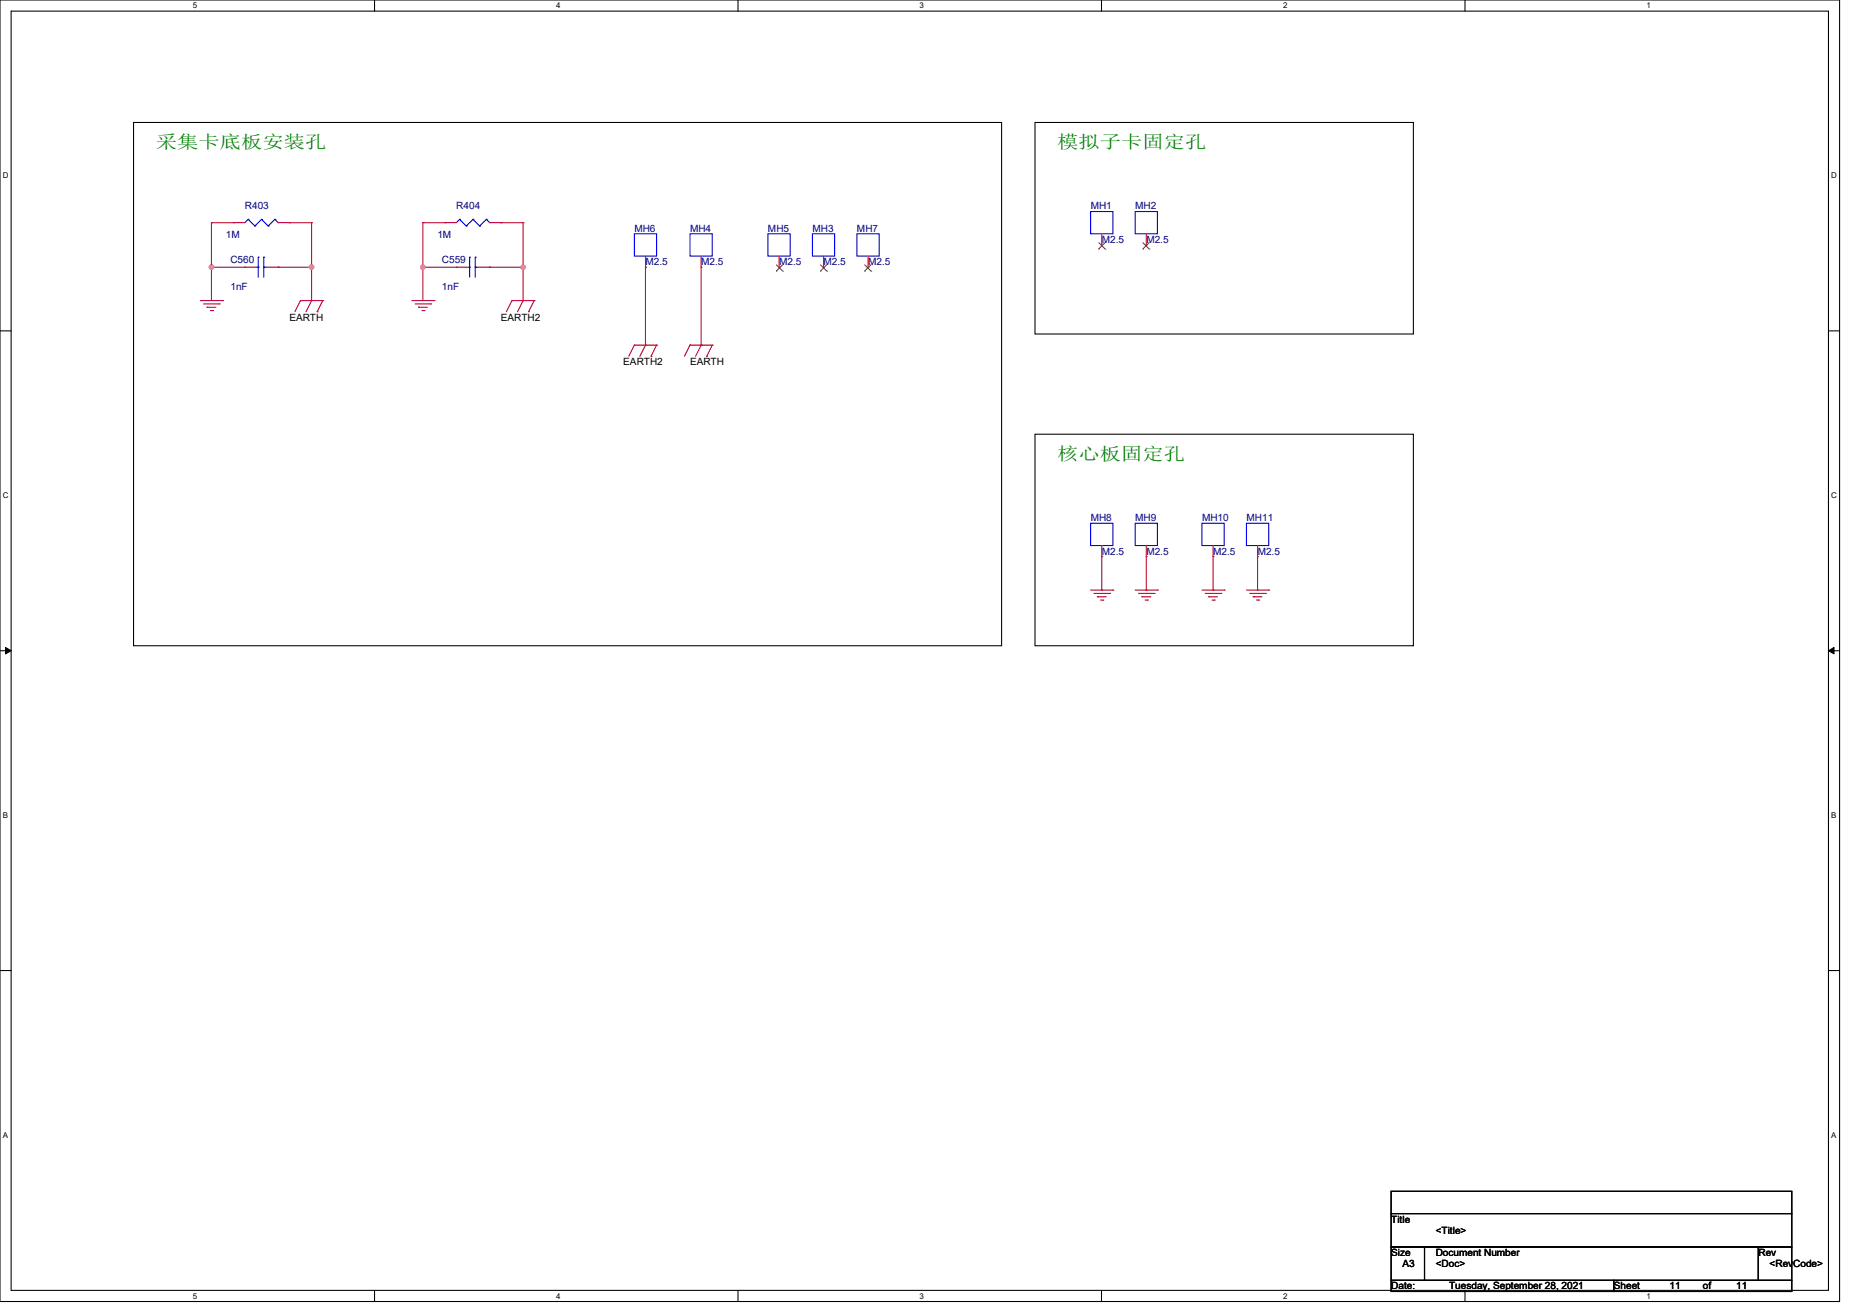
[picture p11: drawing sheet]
<svg xmlns="http://www.w3.org/2000/svg" width="297mm" height="210mm" viewBox="0 0 297 210" stroke-linecap="round" stroke-linejoin="round" font-family="sans-serif">
<path d="M0 0h293.9v207.8h-293.9zM1.8 1.8h290.3v204.3h-290.3z" fill="none" stroke="#000" stroke-width=".17"/>
<g fill="#fff">
<path d="M30.8 .2h.7v1.4h-.7z"/>
<path d="M30.8 206.2h.7v1.5h-.7z"/>
</g>
<path d="M59.8 0v1.8M59.8 206.1v1.7" fill="none" stroke="#000" stroke-width=".17"/>
<g fill="#fff">
<path d="M88.9 .2h.7v1.4h-.7z"/>
<path d="M88.9 206.2h.7v1.5h-.7z"/>
</g>
<path d="M117.9 0v1.8M117.9 206.1v1.7" fill="none" stroke="#000" stroke-width=".17"/>
<g fill="#fff">
<path d="M146.9 .2h.7v1.4h-.7z"/>
<path d="M146.9 206.2h.7v1.5h-.7z"/>
</g>
<path d="M176 0v1.8M176 206.1v1.7" fill="none" stroke="#000" stroke-width=".17"/>
<g fill="#fff">
<path d="M205 .2h.7v1.4h-.7z"/>
<path d="M205 206.2h.7v1.5h-.7z"/>
</g>
<path d="M234.1 0v1.8M234.1 206.1v1.7" fill="none" stroke="#000" stroke-width=".17"/>
<g fill="#fff">
<path d="M263.1 .2h.7v1.4h-.7z"/>
<path d="M263.1 206.2h.7v1.5h-.7z"/>
<path d="M.4 27.3h1v1.4h-1z"/>
<path d="M292.6 27.3h.9v1.4h-.9z"/>
<path d="M.4 78.4h1v1.4h-1z"/>
<path d="M292.6 78.4h.9v1.4h-.9z"/>
</g>
<path d="M0 52.8h1.8M292.1 52.8h1.8" fill="none" stroke="#000" stroke-width=".17"/>
<g fill="#fff">
<path d="M.4 129.4h.9v1.5h-.9z"/>
<path d="M292.6 129.4h.8v1.5h-.8z"/>
</g>
<path d="M0 103.9h1.8M292.1 103.9h1.8" fill="none" stroke="#000" stroke-width=".17"/>
<path d="M.9 103.4l.9 .5-.9 .5zM292.1 103.9l.9-.5v1z" fill="#000" stroke="#000" stroke-width=".16"/>
<g fill="#fff">
<path d="M.4 180.5h.9v1.4h-.9z"/>
<path d="M292.6 180.5h.8v1.4h-.8z"/>
</g>
<path d="M21.3 19.6h138.7v83.5h-138.7zM165.4 19.6h60.4v33.7h-60.4zM165.4 69.3h60.4v33.8h-60.4zM0 155h1.8M292.1 155h1.8M222.2 190.2h64.1v3.6h-64.1zM222.2 193.8h64.1v5.3h-64.1zM222.2 199.1h5.4v5.4h-5.4zM227.6 199.1h53.3v5.4h-53.3zM280.9 199.1h5.4v5.4h-5.4zM222.2 204.5h35.6v1.7h-35.6zM257.8 204.5h28.5v1.7h-28.5z" fill="none" stroke="#000" stroke-width=".17"/>
<g fill="none" stroke="#f00" stroke-width=".17">
<path d="M37.3 35.6h.1M37.3 35.6h1.8M44.4 35.6h1.8M46.2 35.6h.1M71.1 35.6h.1M71.1 35.6h1.8M78.2 35.6h1.8M80 35.6h.1M176 39.1h.1M176 37.3v1.8M183.1 39.1h.1M183.1 37.3v1.8"/>
<path d="M32 48h3.6M32.5 48.5h2.5M33.1 49.1h.1M33.1 49.1h1.4M33.6 49.6h.4M34 49.6h.1M35 48.5h.1M35.6 48h.1M39.1 42.7h.1M39.1 42.7h1.8M42.7 42.7h1.7M44.4 42.7h.1"/>
<path d="M48 48h.1M48 48l-.9 1.8M48 48h3.6M49.8 48h.1M49.8 48l-.9 1.8M50.7 49.8h.1M51.6 48h.1M51.6 48l-.9 1.8M65.8 48h3.5M66.3 48.5h2.5M66.9 49.1h.1M66.9 49.1h1.4"/>
<path d="M67.4 49.6h.3M67.7 49.6h.1M68.8 48.5h.1M69.3 48h.1M72.9 42.7h.1M72.9 42.7h1.8M76.5 42.7h1.7M78.2 42.7h.1M81.8 48h.1M81.8 48h3.5M81.8 48l-.9 1.8M83.6 48h.1"/>
<path d="M83.6 48l-.9 1.8M84.5 49.8h.1M85.3 48h.1M85.3 48l-.8 1.8M101.3 55.1h.1M101.3 55.1h3.6M101.3 55.1l-.8 1.8M103.1 55.1h.1M103.1 42.7h.1M103.1 55.1l-.9 1.8M103.1 40.9v1.8M104 56.9h.1"/>
<path d="M104.9 55.1h.1M104.9 55.1l-.9 1.8M110.2 55.1h.1M110.2 55.1l-.9 1.8M110.2 55.1h3.6M112 55.1h.1M112 42.7h.1M112 55.1l-.9 1.8M112 40.9v1.8M112.9 56.9h.1M113.8 55.1h.1M113.8 55.1l-.9 1.8"/>
<path d="M124.5 42.7h.1M124.5 40.9v1.8M131.6 42.7h.1M131.6 40.9v1.8M138.7 42.7h.1M138.7 40.9v1.8M174.2 94.2h3.6M174.8 94.8h2.5M175.3 95.3h.1M175.3 95.3h1.4M175.8 95.8h.4M176 88.9h.1"/>
<path d="M176 87.1v1.8M176.2 95.8h.1M177.3 94.8h.1M177.8 94.2h.1M181.4 94.2h3.5M181.9 94.8h2.5M182.4 95.3h.1M182.4 95.3h1.4M183 95.8h.3M183.1 88.9h.1M183.1 87.1v1.8M183.3 95.8h.1"/>
<path d="M184.4 94.8h.1M184.9 94.2h.1M192 94.2h3.6M192.6 94.8h2.5M193.1 95.3h.1M193.1 95.3h1.4M193.6 95.8h.4M193.8 88.9h.1M193.8 87.1v1.8M194 95.8h.1M195.1 94.8h.1M195.6 94.2h.1"/>
<path d="M199.1 94.2h3.6M199.7 94.8h2.5M200.2 95.3h.1M200.2 95.3h1.4M200.7 95.8h.4M200.9 88.9h.1M200.9 87.1v1.8M201.1 95.8h.1M202.2 94.8h.1M202.7 94.2h.1"/>
</g>
<g fill="none" stroke="#00f" stroke-width=".17">
<path d="M39.6 35h.1M39.6 35l-.5 .6M39.6 35l1.1 1.1M40.7 36.1h.1M41.8 35h.1M41.8 35l-1.1 1.1M41.8 35l1.1 1.1M42.9 36.1h.1M43.9 35h.1M43.9 35l-1 1.1M43.9 35l.5 .6M44.4 35.6h.1"/>
<path d="M73.4 35h.1M73.4 35l-.5 .6M73.4 35l1.1 1.1M74.5 36.1h.1M75.6 35h.1M75.6 35l-1.1 1.1M75.6 35l1 1.1M76.6 36.1h.1M77.7 35h.1M77.7 35l-1.1 1.1M77.7 35l.5 .6M78.2 35.6h.1"/>
<path d="M101.3 37.3h3.6v3.6h-3.6zM110.2 37.3h3.6v3.6h-3.6zM122.7 37.3h3.5v3.6h-3.5zM129.8 37.3h3.5v3.6h-3.5zM136.9 37.3h3.6v3.6h-3.6zM174.2 33.8h3.6v3.5h-3.6zM181.4 33.8h3.5v3.5h-3.5zM40.9 42.7h.4M41.3 42.7h.1M41.3 41.1h.1M41.3 41.1v3.2M42.1 41.1h.1"/>
<path d="M42.1 42.7h.1M42.1 42.7h.6M42.1 41.1v3.2M74.7 42.7h.3M75 42.7h.1M75 41.1h.1M75 41.1v3.2M75.9 41.1h.1M75.9 42.7h.1M75.9 42.7h.6M75.9 41.1v3.2M174.2 83.6h3.6v3.5h-3.6z"/>
<path d="M181.4 83.6h3.5v3.5h-3.5zM192 83.6h3.6v3.5h-3.6zM199.1 83.6h3.6v3.5h-3.6z"/>
</g>
<g fill="none" stroke="#804000" stroke-width=".16">
<path d="M175.5 39.8h.1M175.5 38.7l1.1 1.1M176.6 39.8h.1M176.6 38.7l-1.1 1.1M182.6 39.8h.1M182.6 38.7l1 1.1M183.6 39.8h.1M183.6 38.7l-1 1.1M124 43.3h.1M124 42.3l1.1 1M125.1 43.3h.1M125.1 42.3l-1.1 1"/>
<path d="M131.1 43.3h.1M131.1 42.3l1 1M132.1 43.3h.1M132.1 42.3l-1 1M138.1 43.3h.1M138.1 42.3l1.1 1M139.2 43.3h.1M139.2 42.3l-1.1 1"/>
</g>
<g fill="none" stroke="#800040" stroke-width=".17">
<path d="M33.8 35.6h.1M33.8 35.6v12.4M33.8 35.6h3.5M46.2 35.6h.1M46.2 35.6h3.6M49.8 35.6h.1M49.8 35.6v12.4M67.6 35.6h.1M67.6 35.6h3.5M67.6 35.6v12.4M80 35.6h.1M80 35.6h3.6"/>
<path d="M83.6 35.6h.1M83.6 35.6v12.4M33.8 42.7h.1M33.8 42.7h5.3M44.4 42.7h.1M44.4 42.7h5.4M49.8 42.7h.1M67.6 42.7h.1M67.6 42.7h5.3M78.2 42.7h.1M78.2 42.7h5.4M83.6 42.7h.1"/>
<path d="M103.1 42.7h.1M103.1 42.7v12.4M112 55.1h.1M112 42.7v12.4M176 94.2h.1M176 88.9v5.3M183.1 94.2h.1M183.1 88.9v5.3M193.8 94.2h.1M193.8 88.9v5.3M200.9 94.2h.1M200.9 88.9v5.3"/>
</g>
<g fill="#f0f" stroke="#f0f" stroke-width=".17">
<circle cx="33.8" cy="42.7" r=".35"/>
<circle cx="49.8" cy="42.7" r=".35"/>
<circle cx="83.6" cy="42.7" r=".35"/>
<circle cx="67.6" cy="42.7" r=".35"/>
</g>
<g font-size="2.8" fill="#008000">
<text x="24.9" y="23.7">采集卡底板安装孔</text>
<text x="168.9" y="23.7">模拟子卡固定孔</text>
<text x="168.9" y="73.5">核心板固定孔</text>
</g>
<g font-size="1.6" fill="#000080">
<text x="39.1" y="33.4">R403</text>
<text x="72.9" y="33.4">R404</text>
<text x="174.3" y="33.4">MH1</text>
<text x="181.4" y="33.4">MH2</text>
<text x="36.1" y="38.1">1M</text>
<text x="36.8" y="42">C560</text>
<text x="69.9" y="38.1">1M</text>
<text x="70.6" y="42">C559</text>
<text x="101.4" y="37">MH6</text>
<text x="110.2" y="37">MH4</text>
<text x="122.7" y="37">MH5</text>
<text x="129.8" y="37">MH3</text>
<text x="136.9" y="37">MH7</text>
<text x="176" y="38.8">M2.5</text>
<text x="183.1" y="38.8">M2.5</text>
<text x="36.8" y="46.2">1nF</text>
<text x="70.6" y="46.2">1nF</text>
<text x="103.1" y="42.3">M2.5</text>
<text x="112" y="42.3">M2.5</text>
<text x="124.5" y="42.3">M2.5</text>
<text x="131.6" y="42.3">M2.5</text>
<text x="138.7" y="42.3">M2.5</text>
<text x="174.3" y="83.2">MH8</text>
<text x="181.4" y="83.2">MH9</text>
<text x="192" y="83.2">MH10</text>
<text x="199.2" y="83.2">MH11</text>
<text x="176" y="88.6">M2.5</text>
<text x="183.1" y="88.6">M2.5</text>
<text x="193.8" y="88.6">M2.5</text>
<text x="200.9" y="88.6">M2.5</text>
</g>
<g font-size="1.6">
<text x="46.2" y="51.2">EARTH</text>
<text x="80" y="51.2">EARTH2</text>
<text x="99.6" y="58.3">EARTH2</text>
<text x="110.2" y="58.3">EARTH</text>
<text x="222.3" y="195.2">Title</text>
<text x="229.4" y="197">&lt;Title&gt;</text>
<text x="222.3" y="200.6">Size</text>
<text x="224" y="202.4">A3</text>
<text x="229.4" y="200.6">Document Number</text>
<text x="229.4" y="202.4">&lt;Doc&gt;</text>
<text x="280.9" y="200.6">Rev</text>
<text x="282.7" y="202.4">&lt;RevCode&gt;</text>
<text x="222.3" y="205.9">Date:</text>
<text x="231.5" y="205.9">Tuesday, September 28, 2021</text>
<text x="257.8" y="205.9">Sheet</text>
<text x="266.7" y="205.9">11</text>
<text x="272.1" y="205.9">of</text>
<text x="277.4" y="205.9">11</text>
</g>
<g font-size="1.3">
<text x="30.8" y="1.3">5</text>
<text x="88.9" y="1.3">4</text>
<text x="146.9" y="1.3">3</text>
<text x="205" y="1.3">2</text>
<text x="263.1" y="1.3">1</text>
<text x=".4" y="28.5">D</text>
<text x="292.5" y="28.5">D</text>
<text x=".4" y="79.5">C</text>
<text x="292.5" y="79.5">C</text>
<text x=".4" y="130.6">B</text>
<text x="292.5" y="130.6">B</text>
<text x=".4" y="181.7">A</text>
<text x="292.5" y="181.7">A</text>
<text x="30.8" y="207.4">5</text>
<text x="88.9" y="207.4">4</text>
<text x="146.9" y="207.4">3</text>
<text x="205" y="207.4">2</text>
<text x="263.1" y="207.4">1</text>
</g>
</svg>
